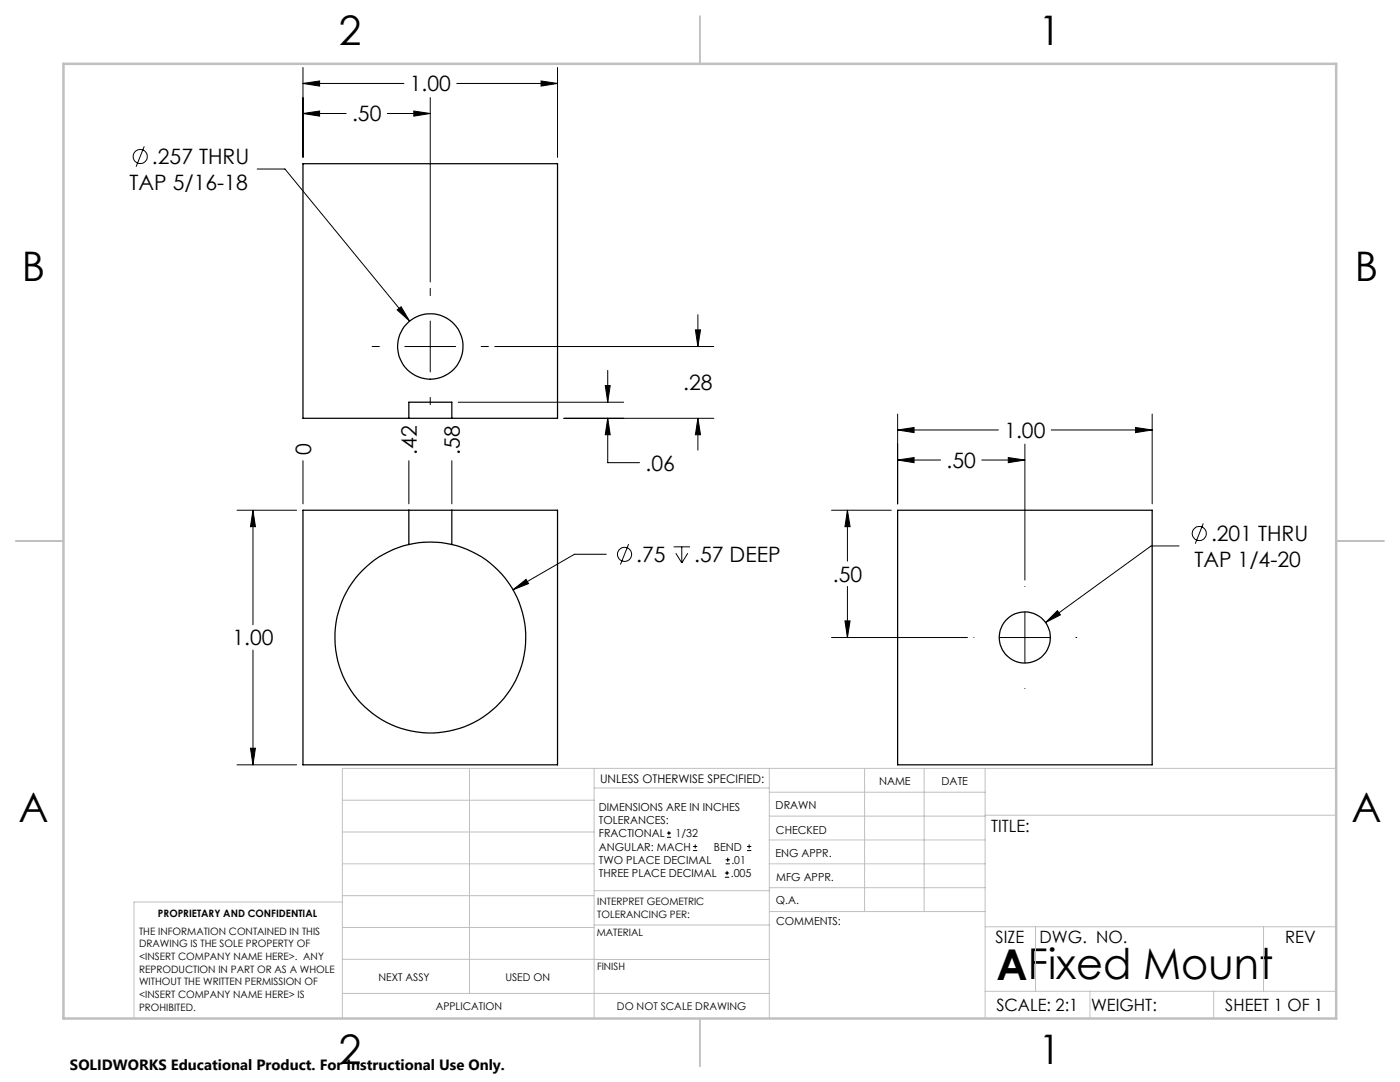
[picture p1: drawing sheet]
<svg xmlns="http://www.w3.org/2000/svg" width="279mm" height="216mm" viewBox="0 0 279 216" stroke-linecap="round" stroke-linejoin="round" font-family="sans-serif">
<g fill="none" stroke="#000" stroke-width=".2">
<path d="M60.5 13.5v17.9M60.5 16.7h20.1M60.5 16.7l3.3-.5v1zM85.9 19.5v36.8M91.2 16.7h20.1M108 16.2l3.3 .5-3.3 .5zM111.3 13.5v17.9M28.8 29.2l-1.6 4.1M51.3 33.7h5.6l24.8 30.4M60.5 22.6h8.6M60.5 22.6l3.3-.4v1zM77.3 22.6h8.6"/>
<path d="M82.6 22.2l3.3 .4-3.3 .6zM85.9 57.5v1.5M74.3 69.1h1.4M79.3 61.8l.7-.6 1.7 2.9zM80.8 69.1h10.1M85.9 64.1v10.1M85.9 79.3v1.5M96 69.1h1.5M98.7 69.1h43.8M120.8 76.9h1l-.5 3.4zM121.3 73.9v6.4M138.8 65.8h1l-.5 3.3z"/>
<path d="M139.3 62.8v6.3M60.5 91.9v8.6M81.6 91.9v8.6M90.2 91.9v8.6M91.4 80.3h33.1M112.5 83.5h30M121.3 83.5l.5 3.2h-1zM121.3 83.5v8.8h6.3M139.3 83.5l.5 3.2h-1zM139.3 83.5v6.3M179.1 82.6v17.9M179.1 85.8h20.1"/>
<path d="M179.1 91.8h8.6M179.1 85.8l3.3-.5v1zM179.1 91.8l3.3-.5v1zM195.9 91.8h8.6M201.2 91.3l3.3 .5-3.3 .5zM204.5 88.6v27.1M209.8 85.8h20.1M226.6 85.3l3.3 .5-3.3 .5zM229.9 82.6v17.9M47.3 101.8h11.9M50.5 101.8v22.9M50.5 101.8l.5 3.3h-1z"/>
<path d="M102.4 117.7l2.6-2.1 .5 .9zM121 110.6h-6.3l-12.3 7.1M125.4 108.6l-1.6 4M134.4 109.1h3.3M134.9 110.4l1.2 1.9M136.1 109.1v3.2M137.3 110.4l-1.2 1.9M165.9 101.8h12M169.1 101.8l.6 3.3h-1.1zM169.1 101.8v10.2M169.1 117v10.2M204.5 117v.1"/>
<path d="M235.3 108.9h-5.6l-21 15.3M240.1 104.5l-1.6 4M50.5 129.7v22.9M165.9 127.2h27.2M168.6 123.9h1.1l-.6 3.3zM194.3 127.2h.1M199.5 127.2h10.1M204.5 122.1v10.2M204.5 137.4h.1M208.7 124.2l2.3-2.4 .6 .9zM214.7 127.2h.1M47.3 152.6h11.9"/>
<path d="M50 149.3h1l-.5 3.3zM133.1 167.1h.8M133.1 166.2h.8M133.5 165.8v.9M138.3 169.7h.8M138.3 168.9h.8M138.7 168.5v.8M144.7 175h.8M144.7 174.2h.8M144.8 172.4h.9M144.8 171.6h.9M145.1 173.8v.8"/>
<path d="M145.2 171.1v.9M149.1 169.7h.8M149.1 168.9h.8M149.5 168.5v.8"/>
<circle cx="28" cy="31.2" r="1.4"/>
<circle cx="124.6" cy="110.6" r="1.41"/>
<circle cx="239.3" cy="106.5" r="1.41"/>
</g>
<g fill="none" stroke="#c0c0c0" stroke-width=".2">
<path d="M68.3 159.7h50.3M93.7 153.3v44.9M118.6 153.3v49.9M118.6 157.2h34.9M153.5 153.3v49.9M153.5 158.1h43.1M172.5 153.3v28.6M184.4 153.3v28.6M196.6 153.3v49.9M266.7 153.3h-198.4v49.9M68.3 178.7h50.3M68.3 172.4h50.3"/>
<path d="M68.3 166h50.3M68.3 180h-41.6v23.2M118.6 177.7h35M153.5 167.6h43.1M153.5 162.8h43.1M153.5 172.4h43.1M153.5 177.1h43.1M196.6 162.7h70.1M68.3 198.2h85.2M68.3 191.4l85.2 .1M68.3 185.1h50.3M118.6 184.6h35"/>
<path d="M153.6 181.9h43M196.6 197.8h70.1M196.6 184.9h70.1M206.7 184.9v12.9M217.5 197.8v5.4M242.2 197.8v5.4M252.2 184.9v12.9"/>
</g>
<path d="M139.7 3.2v9.5M3.1 107.9h9.6M266.7 107.9h9.5M139.7 203.2v9.6" fill="none" stroke="#c0c0c0" stroke-width=".25"/>
<path d="M12.7 12.7h254v190.5h-254z" fill="none" stroke="#c0c0c0" stroke-width=".5"/>
<path d="M50.5 101.8l.5 3.3h-1zM50 149.3h1l-.5 3.3zM102.4 117.7l3.1-1.2-.5-.9zM179.1 85.8l3.3-.5v1zM226.6 85.3l3.3 .5-3.3 .5zM179.1 91.8l3.3-.5v1zM201.2 91.3l3.3 .5-3.3 .5zM208.7 124.2l2.9-1.5-.6-.9zM169.1 101.8l.6 3.3h-1.1zM168.6 123.9h1.1l-.6 3.3zM139.3 83.5l.5 3.2h-1zM138.8 65.8h1l-.5 3.3zM120.8 76.9h1l-.5 3.4zM121.3 83.5l.5 3.2h-1zM82.6 22.2l3.3 .4-3.3 .6zM60.5 22.6l3.3-.4v1zM60.5 16.7l3.3-.5v1zM108 16.2l3.3 .5-3.3 .5zM79.3 61.8l2.4 2.3-1.7-2.9z" fill="#000"/>
<g fill="none" stroke="#000" stroke-width=".25">
<path d="M81.6 83.5h8.6M81.6 83.5v-3.2h8.6v3.2M81.6 83.5h-21.1v-50.8h50.8v50.8h-21.1M60.5 101.8h50.8v50.8h-50.8zM81.6 108.7a19.1 19.1 0 0 0-11.4 29.3 19.1 19.1 0 0 0 31.4 0 19.1 19.1 0 0 0-11.4-29.3M81.6 108.7a18.8 18.8 0 0 1 8.6 0M81.6 101.8v6.9M90.2 101.8v6.9M179.1 101.8h50.8v50.8h-50.8z"/>
<circle cx="85.9" cy="69.1" r="6.5"/>
<circle cx="204.5" cy="127.2" r="5.1"/>
</g>
<text font-size="8.5" x="198.9" y="195.5">AFixed Mount</text>
<g font-size="8.1">
<text x="67.6" y="8.9">2</text>
<text x="207.3" y="8.9">1</text>
<text x="4.4" y="56.2">B</text>
<text x="270.4" y="56.2">B</text>
<text x="3.7" y="164.1">A</text>
<text x="269.7" y="164.1">A</text>
<text x="67.6" y="212.4">2</text>
<text x="207.3" y="212.4">1</text>
</g>
<g font-size="4.2">
<text x="81.8" y="18.2">1.00</text>
<text x="70.3" y="24.2">.50</text>
<text x="30.3" y="32.8">.257 THRU</text>
<text x="25.8" y="37.9">TAP 5/16-18</text>
<text x="136.4" y="77.9">.28</text>
<text x="200.4" y="87.4">1.00</text>
<text x="62.1" y="90.7" transform="rotate(-90 62.1 90.7)">0</text>
<text x="83.2" y="90.7" transform="rotate(-90 83.2 90.7)">.42</text>
<text x="91.8" y="90.7" transform="rotate(-90 91.8 90.7)">.58</text>
<text x="128.8" y="93.9">.06</text>
<text x="188.9" y="93.4">.50</text>
<text x="241.7" y="108">.201 THRU</text>
<text x="127" y="112.2">.75</text>
<text x="138.6" y="112.2">.57 DEEP</text>
<text x="238.4" y="113.1">TAP 1/4-20</text>
<text x="166.2" y="116.1">.50</text>
<text x="46.4" y="128.8">1.00</text>
</g>
<g font-size="3.4">
<text x="197.8" y="166">TITLE:</text>
<text x="198.7" y="188.1">SIZE</text>
<text x="207.5" y="188.1">DWG. NO.</text>
<text x="256.5" y="188.2">REV</text>
<text x="198.8" y="201.7">SCALE: 2:1</text>
<text x="217.7" y="201.8">WEIGHT:</text>
<text x="244.5" y="201.7">SHEET 1 OF 1</text>
</g>
<text font-size="3" x="14" y="213.5">SOLIDWORKS Educational Product. For Instructional Use Only.</text>
<text font-size="2.4" x="119.8" y="156.2">UNLESS OTHERWISE SPECIFIED:</text>
<g font-size="2.2">
<text x="119.5" y="161.8">DIMENSIONS ARE IN INCHES</text>
<text x="154.8" y="161.4">DRAWN</text>
<text x="175.4" y="156.6">NAME</text>
<text x="187.9" y="156.7">DATE</text>
<text x="119.5" y="164.4">TOLERANCES:</text>
<text x="119.5" y="167.1">FRACTIONAL</text>
<text x="134.8" y="167.1">1/32</text>
<text x="154.9" y="166.3">CHECKED</text>
<text x="119.5" y="172.4">TWO PLACE DECIMAL</text>
<text x="119.5" y="169.7">ANGULAR: MACH</text>
<text x="142.5" y="169.7">BEND</text>
<text x="146" y="172.4">.01</text>
<text x="154.8" y="171">ENG APPR.</text>
<text x="119.5" y="175">THREE PLACE DECIMAL</text>
<text x="145.8" y="175">.005</text>
<text x="154.9" y="175.7">MFG APPR.</text>
<text x="154.9" y="180.4">Q.A.</text>
<text x="154.9" y="184.6">COMMENTS:</text>
</g>
<g font-size="2.1">
<text x="75.5" y="195.7">NEXT ASSY</text>
<text x="100.9" y="195.7">USED ON</text>
<text x="86.9" y="201.5">APPLICATION</text>
<text x="123.1" y="201.6">DO NOT SCALE DRAWING</text>
</g>
<g font-size="2">
<text x="31.5" y="182.9">PROPRIETARY AND CONFIDENTIAL</text>
<text x="119.2" y="180.6">INTERPRET GEOMETRIC</text>
<text x="119.2" y="183.1">TOLERANCING PER:</text>
<text x="27.8" y="186.5">THE INFORMATION CONTAINED IN THIS</text>
<text x="27.8" y="189">DRAWING IS THE SOLE PROPERTY OF</text>
<text x="27.8" y="191.6">&lt;INSERT COMPANY NAME HERE&gt;. ANY</text>
<text x="119.1" y="186.7">MATERIAL</text>
<text x="27.8" y="194.1">REPRODUCTION IN PART OR AS A WHOLE</text>
<text x="27.8" y="196.6">WITHOUT THE WRITTEN PERMISSION OF</text>
<text x="119.1" y="193.5">FINISH</text>
<text x="27.8" y="199.1">&lt;INSERT COMPANY NAME HERE&gt; IS</text>
<text x="27.8" y="201.7">PROHIBITED.</text>
</g>
</svg>
